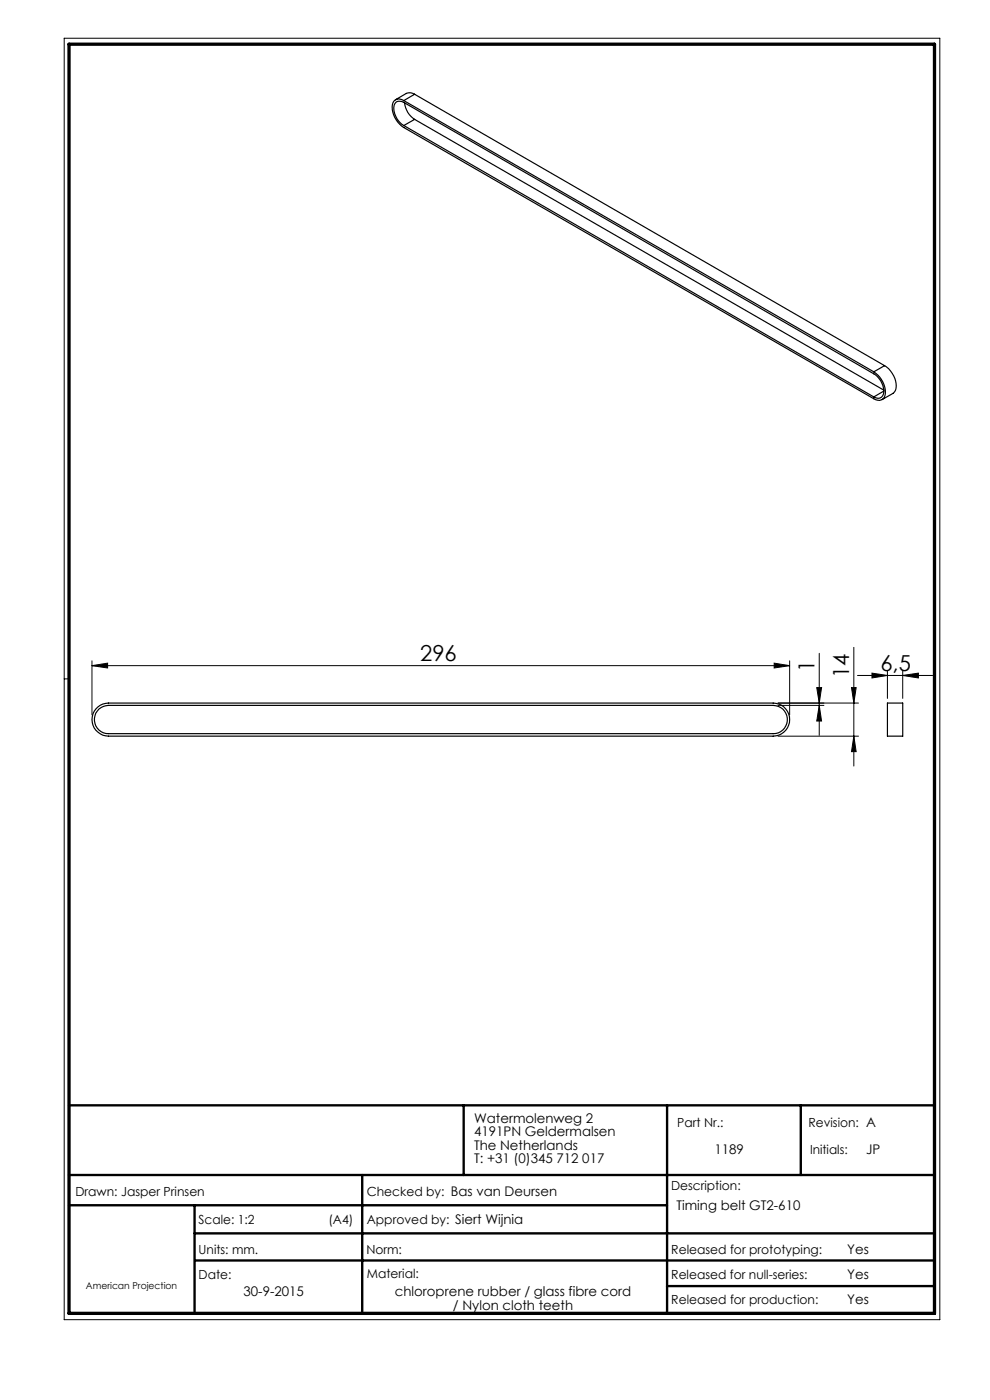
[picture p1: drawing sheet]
<svg xmlns="http://www.w3.org/2000/svg" width="210mm" height="297mm" viewBox="0 0 210 297" stroke-linecap="round" stroke-linejoin="round" font-family="sans-serif">
<g fill="none" stroke="#000" stroke-width=".21">
<path d="M13.6 8.1h185.8v271.9h-185.8zM173.8 138.6v17.4M181.1 137.3v25.2M14.6 144h-1M19.5 141.2l3.3-.5v1zM19.5 140.2v11.5M19.5 141.2h148M164.2 140.7l3.3 .5-3.3 .5zM165 149.6h9.8M165 149.2h17.1M165 156.2h17.1M167.5 140.2v11.5"/>
<path d="M173.2 145.9h1.1l-.5 3.3zM173.8 149.6l.5 3.4h-1.1zM180.6 145.9h1l-.5 3.3zM181.1 156.2l.5 3.3h-1zM181.9 143.3h15.9M185 142.8l3.2 .5-3.2 .5zM188.2 142.3v5.9M191.5 143.3l3.3-.5v1zM191.5 142.3v5.9"/>
</g>
<path d="M14.6 234.5h183.6M98.4 234.5v14.8M141.5 234.5v44.1M169.9 234.5v14.8M14.6 249.3h183.6M14.6 255.7h126.9M41.3 255.7v22.9M76.8 249.3v29.3M41.3 261.7h156.9M41.4 267.4h156.8M141.5 272.8h56.7" fill="none" stroke="#000" stroke-width=".5"/>
<path d="M14.6 9.4h183.6v269.2h-183.6z" fill="none" stroke="#000" stroke-width=".7"/>
<g fill="#000">
<path d="M164.2 140.7l3.3 .5-3.3 .5zM19.5 141.2l3.3-.5v1z"/>
<path d="M173.8 149.6l.5 3.4h-1.1zM173.2 145.9h1.1l-.5 3.3z"/>
<path d="M180.6 145.9h1l-.5 3.3zM181.1 156.2l.5 3.3h-1z"/>
<path d="M185 142.8l3.2 .5-3.2 .5zM191.5 143.3l3.3-.5v1z"/>
</g>
<g fill="none" stroke="#000" stroke-width=".25">
<path d="M87.9 20a1.81 1.81 0 0 0-1.7-.2l-2.3 1.4M87.9 20l-2.2 1.3M87.9 20l99.7 57.6M85.7 26.6a4.2 4.2 0 0 1-2-4.6 1.32 1.32 0 0 1 2-.3l99.6 57.6a4.2 4.2 0 0 1 2 4.6 1.26 1.26 0 0 1-2 .3M85.7 21.3a1.51 1.51 0 0 0-1.8-.1 1.51 1.51 0 0 0-.7 1.6 5.4 5.4 0 0 0 2.5 4.3l99.6 57.5a1.51 1.51 0 0 0 1.8 .2 1.51 1.51 0 0 0 .7-1.6 5.4 5.4 0 0 0-2.5-4.3M85.7 26.6l99.6 57.6M85.7 21.3l99.6 57.6M85.8 21.8a4.8 4.8 0 0 0 2.1 3.5M87.9 25.3l-2.2 1.3M87.9 25.3l99.6 57.5M187.6 77.6a5.1 5.1 0 0 1 2.4 5.2l-.6 .7-2.3 1.3M187.6 77.6l-2.3 1.3"/>
<path d="M187.5 83l-2.2 1.2M20.8 150a3.4 3.4 0 0 1 2.2-.8h141a3.5 3.5 0 0 1 3.5 3.5 3.5 3.5 0 0 1-3.5 3.5h-141a3.5 3.5 0 0 1-3.3-2.4 3.5 3.5 0 0 1 1.1-3.8zM21 150.4a3.3 3.3 0 0 1 2-.8h141a3 3 0 0 1 3 3 3 3 0 0 1-3 3h-141a3 3 0 0 1-2.8-1.9 3 3 0 0 1 .8-3.3zM188.2 149.2h3.3v7h-3.3z"/>
</g>
<g font-size="4.7">
<text x="89.1" y="140.2">296</text>
<text x="172.8" y="142.5" transform="rotate(-90 172.8 142.5)">1</text>
<text x="180.1" y="143.8" transform="rotate(-90 180.1 143.8)">14</text>
<text x="186.7" y="142.3">6,5</text>
</g>
<g font-size="2.8">
<text x="100.5" y="238.2">Watermolenweg 2</text>
<text x="100.5" y="241.1">4191PN Geldermalsen</text>
<text x="100.5" y="243.9">The Netherlands</text>
<text x="151.5" y="244.7">1189</text>
<text x="183.8" y="244.8">JP</text>
<text x="100.5" y="246.7">T: +31 (0)345 712 017</text>
<text x="143.5" y="256.7">Timing belt GT2-610</text>
<text x="179.7" y="266">Yes</text>
<text x="51.7" y="275">30-9-2015</text>
<text x="83.8" y="275">chloroprene rubber / glass fibre cord</text>
<text x="179.7" y="271.4">Yes</text>
<text x="96.1" y="277.8">/ Nylon cloth teeth</text>
<text x="179.7" y="276.6">Yes</text>
</g>
<g font-size="2.7">
<text x="143.7" y="239.1">Part Nr.:</text>
<text x="171.5" y="239.1">Revision: A</text>
<text x="171.8" y="244.8">Initials:</text>
<text x="16" y="253.7">Drawn: Jasper Prinsen</text>
<text x="77.8" y="253.7">Checked by: Bas van Deursen</text>
<text x="142.4" y="252.5">Description:</text>
<text x="42.1" y="259.7">Scale: 1:2</text>
<text x="69.7" y="259.7">(A4)</text>
<text x="77.8" y="259.7">Approved by: Siert Wijnia</text>
<text x="42.1" y="266">Units: mm.</text>
<text x="77.7" y="266">Norm:</text>
<text x="142.4" y="266">Released for prototyping:</text>
<text x="42.1" y="271.3">Date:</text>
<text x="77.8" y="271">Material:</text>
<text x="142.4" y="271.3">Released for null-series:</text>
<text x="142.4" y="276.6">Released for production:</text>
</g>
<text font-size="2" x="18.2" y="273.4">American Projection</text>
</svg>
